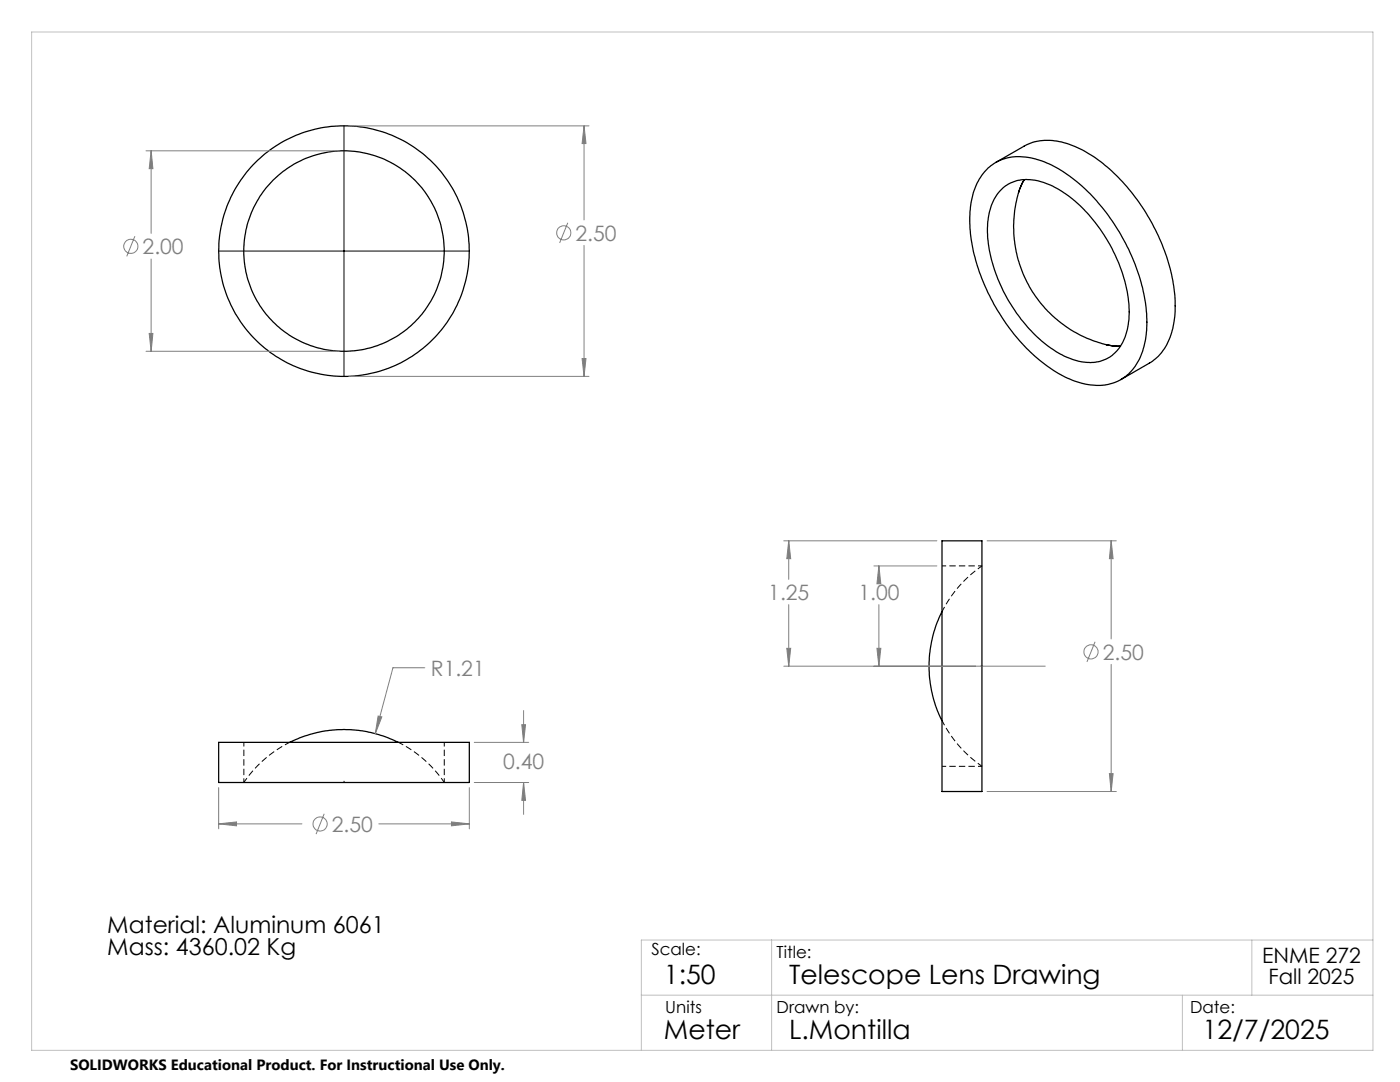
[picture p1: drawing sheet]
<svg xmlns="http://www.w3.org/2000/svg" width="279mm" height="216mm" viewBox="0 0 279 216" stroke-linecap="round" stroke-linejoin="round" font-family="sans-serif">
<g fill="none" stroke="#000" stroke-width=".25">
<path d="M197.2 33.5a9.8 9.8 0 0 1 9.9-1.6 28.1 28.1 0 0 1 13 9.6 38.6 38.6 0 0 1 8.8 22.8 13.5 13.5 0 0 1-4 10.6 9.8 9.8 0 0 1-9.6 1.4 28.3 28.3 0 0 1-12.9-9.6 39.5 39.5 0 0 1-8.8-21.8 15 15 0 0 1 3-10.8zM198.7 32.4l5.7-3.2a11.6 11.6 0 0 1 10.6 .3 33.2 33.2 0 0 1 13.4 12.4 36.6 36.6 0 0 1 6.1 20.2 12.8 12.8 0 0 1-4.2 9.7l-6.6 3.9M199.8 37.9a8 8 0 0 1 8.8-1.4 26.1 26.1 0 0 1 12.6 11.8 27 27 0 0 1 4 16 8.6 8.6 0 0 1-4.8 7.5 10 10 0 0 1-8.5-1 29.4 29.4 0 0 1-12.3-14.2 23.6 23.6 0 0 1-2.2-14.3l1-2.6zM203.3 38.4a24.2 24.2 0 0 0 17.5 30.4M204.4 35.8l-1.1 2.6zM220.8 68.8l2.8 .3zM188 107.9h8v50h-8zM188 122.1a24.2 24.2 0 0 0 0 21.7M43.6 148.1h50.1v8h-50.1zM57.8 148.1a24.2 24.2 0 0 1 21.7 0"/>
<circle cx="68.6" cy="50.1" r="20"/>
<circle cx="68.7" cy="50.1" r="25"/>
</g>
<path d="M196 112.9h-8M48.7 148.1v8M88.7 156.1v-8M188 152.9h8" fill="none" stroke="#000" stroke-width=".2" stroke-dasharray="1.3 .6" stroke-dashoffset=".4" stroke-linecap="butt"/>
<path d="M196 112.9a24.2 24.2 0 0 0-8 9.2M57.8 148.1a24.2 24.2 0 0 0-9.1 8M88.7 156.1a24.2 24.2 0 0 0-9.2-8M188 143.8a24.2 24.2 0 0 0 8 9.1" fill="none" stroke="#000" stroke-width=".2" stroke-dasharray="1.3 .6" stroke-dashoffset=".2" stroke-linecap="butt"/>
<g fill="none" stroke="#808080" stroke-width=".2">
<path d="M29.1 30.1h38.6M30.2 30.1l.3 3.6h-.7zM30.2 30.1v16.5M69.6 25.1h47.9M116.6 25.1l.3 3.5h-.7zM116.6 25.1v18.8M26.9 47.1l-1.6 4.1M30.2 51.7v18.4M113.3 44.4l-1.6 4.1M116.6 49v26.1M29.1 70.1h38.6M29.8 66.5h.7l-.3 3.6z"/>
<path d="M69.6 75.1h47.9M116.2 71.5h.7l-.3 3.6zM156.4 107.9h30.6M157.4 107.9l.4 3.6h-.8zM157.4 107.9v7.7M174.4 112.9h12.6M175.4 112.9l.4 3.6h-.8zM175.4 112.9v2.7M197 107.9h25.8M221.8 107.9l.3 3.6h-.7zM221.8 107.9v19.6M84.8 133.2h-6.4l-3.5 13.2"/>
<path d="M156.4 132.9h52.2M157 129.4h.8l-.4 3.5zM157.4 120.6v12.3M175 129.4h.8l-.4 3.5zM175.4 120.6v12.3M218.5 128.1l-1.6 4M221.8 132.6v25.3M43.6 157.2v8.2M75.5 142.9l.7 .2-1.3 3.3zM93.7 157.2v8.2M94.7 156.1h10.8M94.7 148.1h10.8"/>
<path d="M104.1 144.6h.8l-.4 3.5zM104.5 156.1l.4 3.6h-.8zM104.5 141.8v6.3M104.5 156.1v6.4M197 157.9h25.8M221.4 154.4h.7l-.3 3.5zM43.6 164.4l3.6-.4v.8zM43.6 164.4h16.7M64.7 162.4l-1.6 4M75.6 164.4h18.1M90.1 164l3.6 .4-3.6 .4z"/>
<circle cx="26.1" cy="49.2" r="1.41"/>
<circle cx="112.5" cy="46.5" r="1.41"/>
<circle cx="217.7" cy="130.1" r="1.41"/>
<circle cx="63.9" cy="164.4" r="1.42"/>
</g>
<path d="M195.7 132.9h.3M68.7 155.8v.4" fill="none" stroke="#000" stroke-width=".2" stroke-dasharray="15.2 1.3 1.3 1.3" stroke-linecap="butt"/>
<path d="M68.7 25v25M43.6 50.1h24.9M68.6 50.1h.1M68.7 50.1v25M68.8 50.1h24.9" fill="none" stroke="#000" stroke-width=".2"/>
<path d="M6.3 6.4h267.7v203.2h-267.7zM128 198.6h146M154 187.6v22M236 198.6v11M249.8 187.6v11M274 187.6h-146v22" fill="none" stroke="#c0c0c0" stroke-width=".2"/>
<path d="M116.6 25.1l.3 3.5h-.7zM116.2 71.5h.7l-.3 3.6zM30.2 30.1l.3 3.6h-.7zM29.8 66.5h.7l-.3 3.6zM104.5 156.1l.4 3.6h-.8zM104.1 144.6h.8l-.4 3.5zM90.1 164l3.6 .4-3.6 .4zM43.6 164.4l3.6-.4v.8zM75.5 142.9l-.6 3.5 1.3-3.3zM157 129.4h.8l-.4 3.5zM157.4 107.9l.4 3.6h-.8zM221.8 107.9l.3 3.6h-.7zM221.4 154.4h.7l-.3 3.5zM175 129.4h.8l-.4 3.5zM175.4 112.9l.4 3.6h-.8z" fill="#808080"/>
<g font-size="5.3">
<text x="132.5" y="196.4">1:50</text>
<text x="157.5" y="196.4">Telescope Lens Drawing</text>
<text x="132.5" y="207.4">Meter</text>
<text x="157.5" y="207.4">L.Montilla</text>
<text x="240" y="207.4">12/7/2025</text>
</g>
<g font-size="4.7">
<text x="21.4" y="186.1">Material: Aluminum 6061</text>
<text x="21.4" y="190.6">Mass: 4360.02 Kg</text>
</g>
<g font-size="4.2" fill="#808080">
<text x="114.9" y="48">2.50</text>
<text x="28.5" y="50.7">2.00</text>
<text x="153.3" y="119.7">1.25</text>
<text x="171.3" y="119.7">1.00</text>
<text x="220.1" y="131.6">2.50</text>
<text x="86" y="134.8">R1.21</text>
<text x="100.4" y="153.4">0.40</text>
<text x="66.2" y="166">2.50</text>
</g>
<g font-size="4.2">
<text x="251.9" y="192.2">ENME 272</text>
<text x="253.2" y="196.4">Fall 2025</text>
</g>
<g font-size="3.3">
<text x="130" y="190.6">Scale:</text>
<text x="155" y="191.2">Title:</text>
<text x="132.8" y="202.2">Units</text>
<text x="155" y="202.2">Drawn by:</text>
<text x="237.5" y="202.2">Date:</text>
</g>
<text font-size="3" x="14" y="213.5">SOLIDWORKS Educational Product. For Instructional Use Only.</text>
</svg>
